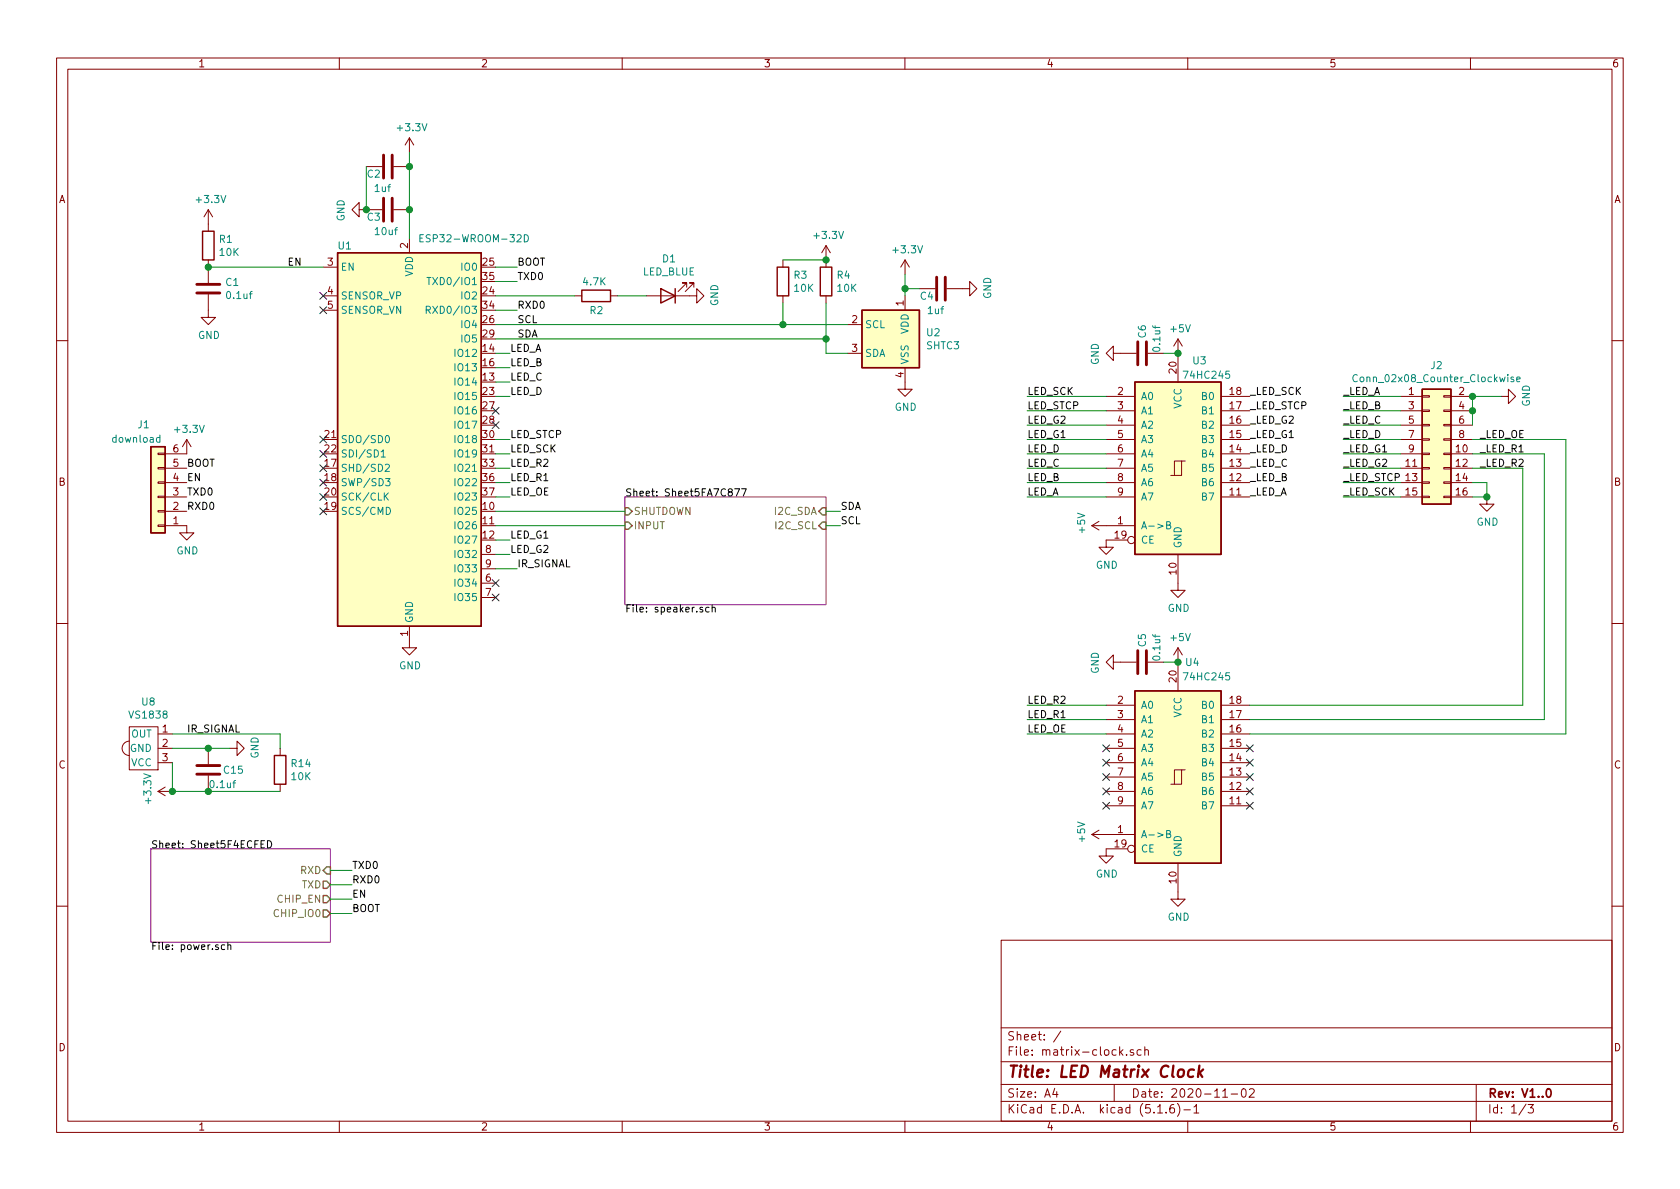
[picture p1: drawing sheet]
EESchema Schematic File Version 4
EELAYER 30 0
EELAYER END
$Descr A4 11693 8268
encoding utf-8
Sheet 1 3
Title "LED Matrix Clock"
Date "2020-11-02"
Rev "V1..0"
Comp ""
Comment1 ""
Comment2 ""
Comment3 ""
Comment4 ""
$EndDescr
$Comp
L Device:C C1
U 1 1
P 1450 2000
F 0 "C1" H 1565 2046 50  0000 L CNN
F 1 "0.1uf" H 1565 1955 50  0000 L CNN
F 2 "Capacitor_SMD:C_0402_1005Metric" H 1488 1850 50  0001 C CNN
F 3 "~" H 1450 2000 50  0001 C CNN
	1    1450 2000
	1    0    0    -1  
$EndComp
$Comp
L Device:R R1
U 1 1
P 1450 1700
F 0 "R1" H 1520 1746 50  0000 L CNN
F 1 "10K" H 1520 1655 50  0000 L CNN
F 2 "Resistor_SMD:R_0402_1005Metric" V 1380 1700 50  0001 C CNN
F 3 "~" H 1450 1700 50  0001 C CNN
	1    1450 1700
	1    0    0    -1  
$EndComp
Wire Wire Line
	2250 1850 1450 1850
Connection ~ 1450 1850
$Comp
L power:+3.3V #PWR0101
U 1 1
P 1450 1550
F 0 "#PWR0101" H 1450 1400 50  0001 C CNN
F 1 "+3.3V" H 1465 1723 50  0000 C CNN
F 2 "" H 1450 1550 50  0001 C CNN
F 3 "" H 1450 1550 50  0001 C CNN
	1    1450 1550
	1    0    0    -1  
$EndComp
$Comp
L power:+3.3V #PWR0102
U 1 1
P 2850 1050
F 0 "#PWR0102" H 2850 900 50  0001 C CNN
F 1 "+3.3V" H 2865 1223 50  0000 C CNN
F 2 "" H 2850 1050 50  0001 C CNN
F 3 "" H 2850 1050 50  0001 C CNN
	1    2850 1050
	1    0    0    -1  
$EndComp
$Comp
L power:GND #PWR0103
U 1 1
P 1450 2150
F 0 "#PWR0103" H 1450 1900 50  0001 C CNN
F 1 "GND" H 1455 1977 50  0000 C CNN
F 2 "" H 1450 2150 50  0001 C CNN
F 3 "" H 1450 2150 50  0001 C CNN
	1    1450 2150
	1    0    0    -1  
$EndComp
$Comp
L power:GND #PWR0104
U 1 1
P 2850 4450
F 0 "#PWR0104" H 2850 4200 50  0001 C CNN
F 1 "GND" H 2855 4277 50  0000 C CNN
F 2 "" H 2850 4450 50  0001 C CNN
F 3 "" H 2850 4450 50  0001 C CNN
	1    2850 4450
	1    0    0    -1  
$EndComp
$Comp
L Connector_Generic:Conn_01x06 J1
U 1 1
P 1100 3450
F 0 "J1" H 1200 2950 50  0000 C CNN
F 1 "download" H 1250 3050 50  0000 C CNN
F 2 "Connector_PinHeader_2.54mm:PinHeader_1x06_P2.54mm_Vertical" H 1100 3450 50  0001 C CNN
F 3 "~" H 1100 3450 50  0001 C CNN
	1    1100 3450
	-1   0    0    1   
$EndComp
Text Label 3600 1950 0    50   ~ 0
TXD0
Text Label 3600 2150 0    50   ~ 0
RXD0
Text Label 2000 1850 0    50   ~ 0
EN
Wire Wire Line
	3450 1850 3600 1850
Wire Wire Line
	3450 1950 3600 1950
Wire Wire Line
	3450 2150 3600 2150
Text Label 1300 3450 0    50   ~ 0
TXD0
Text Label 1300 3550 0    50   ~ 0
RXD0
Text Label 3600 1850 0    50   ~ 0
BOOT
Text Label 1300 3250 0    50   ~ 0
BOOT
Text Label 1300 3350 0    50   ~ 0
EN
$Comp
L power:GND #PWR0105
U 1 1
P 1300 3650
F 0 "#PWR0105" H 1300 3400 50  0001 C CNN
F 1 "GND" H 1305 3477 50  0000 C CNN
F 2 "" H 1300 3650 50  0001 C CNN
F 3 "" H 1300 3650 50  0001 C CNN
	1    1300 3650
	1    0    0    -1  
$EndComp
$Comp
L power:+3.3V #PWR0106
U 1 1
P 1300 3150
F 0 "#PWR0106" H 1300 3000 50  0001 C CNN
F 1 "+3.3V" H 1315 3323 50  0000 C CNN
F 2 "" H 1300 3150 50  0001 C CNN
F 3 "" H 1300 3150 50  0001 C CNN
	1    1300 3150
	1    0    0    -1  
$EndComp
$Comp
L Device:C C3
U 1 1
P 2700 1450
F 0 "C3" V 2750 1300 50  0000 L CNN
F 1 "10uf" V 2850 1350 50  0000 L CNN
F 2 "Capacitor_SMD:C_0805_2012Metric" H 2738 1300 50  0001 C CNN
F 3 "~" H 2700 1450 50  0001 C CNN
	1    2700 1450
	0    1    1    0   
$EndComp
$Comp
L Device:C C2
U 1 1
P 2700 1150
F 0 "C2" V 2750 1000 50  0000 L CNN
F 1 "1uf" V 2850 1050 50  0000 L CNN
F 2 "Capacitor_SMD:C_0603_1608Metric" H 2738 1000 50  0001 C CNN
F 3 "~" H 2700 1150 50  0001 C CNN
	1    2700 1150
	0    1    1    0   
$EndComp
Wire Wire Line
	2850 1050 2850 1150
Connection ~ 2850 1150
Wire Wire Line
	2850 1150 2850 1450
Connection ~ 2850 1450
Wire Wire Line
	2850 1450 2850 1650
Wire Wire Line
	2550 1150 2550 1450
$Comp
L power:GND #PWR0107
U 1 1
P 2550 1450
F 0 "#PWR0107" H 2550 1200 50  0001 C CNN
F 1 "GND" H 2555 1277 50  0000 C CNN
F 2 "" H 2550 1450 50  0001 C CNN
F 3 "" H 2550 1450 50  0001 C CNN
	1    2550 1450
	0    1    1    0   
$EndComp
Connection ~ 2550 1450
$Comp
L Device:LED D1
U 1 1
P 4650 2050
F 0 "D1" H 4643 1795 50  0000 C CNN
F 1 "LED_BLUE" H 4643 1886 50  0000 C CNN
F 2 "LED_SMD:LED_0603_1608Metric" H 4650 2050 50  0001 C CNN
F 3 "~" H 4650 2050 50  0001 C CNN
	1    4650 2050
	-1   0    0    1   
$EndComp
Wire Wire Line
	4000 2050 3450 2050
$Comp
L power:GND #PWR0108
U 1 1
P 4800 2050
F 0 "#PWR0108" H 4800 1800 50  0001 C CNN
F 1 "GND" H 4805 1877 50  0000 C CNN
F 2 "" H 4800 2050 50  0001 C CNN
F 3 "" H 4800 2050 50  0001 C CNN
	1    4800 2050
	0    -1   -1   0   
$EndComp
$Comp
L Device:R R2
U 1 1
P 4150 2050
F 0 "R2" V 4250 2000 50  0000 L CNN
F 1 "4.7K" V 4050 1950 50  0000 L CNN
F 2 "Resistor_SMD:R_0402_1005Metric" V 4080 2050 50  0001 C CNN
F 3 "~" H 4150 2050 50  0001 C CNN
	1    4150 2050
	0    1    1    0   
$EndComp
Wire Wire Line
	4300 2050 4500 2050
NoConn ~ 2250 2050
NoConn ~ 2250 3050
NoConn ~ 2250 3150
NoConn ~ 2250 3250
NoConn ~ 2250 3350
NoConn ~ 2250 3450
NoConn ~ 2250 3550
$Comp
L RF_Module:ESP32-WROOM-32D U1
U 1 1
P 2850 3050
F 0 "U1" H 2400 4400 50  0000 C CNN
F 1 "ESP32-WROOM-32D" H 3300 4450 50  0000 C CNN
F 2 "RF_Module:ESP32-WROOM-32" H 2850 1550 50  0001 C CNN
F 3 "https://www.espressif.com/sites/default/files/documentation/esp32-wroom-32d_esp32-wroom-32u_datasheet_en.pdf" H 2550 3100 50  0001 C CNN
	1    2850 3050
	1    0    0    -1  
$EndComp
$Comp
L Connector_Generic:Conn_02x08_Odd_Even J2
U 1 1
P 9950 3050
F 0 "J2" H 10000 3567 50  0000 C CNN
F 1 "Conn_02x08_Counter_Clockwise" H 10000 3476 50  0000 C CNN
F 2 "Connector_PinHeader_2.54mm:PinHeader_2x08_P2.54mm_Vertical" H 9950 3050 50  0001 C CNN
F 3 "~" H 9950 3050 50  0001 C CNN
	1    9950 3050
	1    0    0    -1  
$EndComp
$Comp
L power:GND #PWR0109
U 1 1
P 10350 3450
F 0 "#PWR0109" H 10350 3200 50  0001 C CNN
F 1 "GND" H 10355 3277 50  0000 C CNN
F 2 "" H 10350 3450 50  0001 C CNN
F 3 "" H 10350 3450 50  0001 C CNN
	1    10350 3450
	1    0    0    -1  
$EndComp
Wire Wire Line
	10250 3350 10350 3350
Wire Wire Line
	10350 3350 10350 3450
Wire Wire Line
	10250 3450 10350 3450
Connection ~ 10350 3450
$Comp
L power:GND #PWR0110
U 1 1
P 10450 2750
F 0 "#PWR0110" H 10450 2500 50  0001 C CNN
F 1 "GND" H 10455 2577 50  0000 C CNN
F 2 "" H 10450 2750 50  0001 C CNN
F 3 "" H 10450 2750 50  0001 C CNN
	1    10450 2750
	0    -1   -1   0   
$EndComp
Wire Wire Line
	10250 2950 10250 2850
Connection ~ 10250 2850
Wire Wire Line
	10250 2850 10250 2750
Wire Wire Line
	10450 2750 10250 2750
Connection ~ 10250 2750
Text Label 3550 3150 0    50   ~ 0
LED_SCK
Text Label 3550 3050 0    50   ~ 0
LED_STCP
Text Label 3550 3850 0    50   ~ 0
LED_G2
Text Label 3550 3750 0    50   ~ 0
LED_G1
Text Label 3550 3350 0    50   ~ 0
LED_R1
Text Label 3550 3450 0    50   ~ 0
LED_OE
Text Label 3550 2450 0    50   ~ 0
LED_A
Text Label 3550 2550 0    50   ~ 0
LED_B
Text Label 3550 2650 0    50   ~ 0
LED_C
Text Label 3550 2750 0    50   ~ 0
LED_D
NoConn ~ 3450 2850
NoConn ~ 3450 2950
$Sheet
S 4350 3450 1400 750 
U 5FA7C878
F0 "Sheet5FA7C877" 50
F1 "speaker.sch" 50
F2 "SHUTDOWN" I L 4350 3550 50 
F3 "INPUT" I L 4350 3650 50 
F4 "I2C_SDA" I R 5750 3550 50 
F5 "I2C_SCL" I R 5750 3650 50 
$EndSheet
Wire Wire Line
	3450 3550 4350 3550
Wire Wire Line
	3450 3650 4350 3650
Wire Wire Line
	3450 3750 3550 3750
Wire Wire Line
	3550 3850 3450 3850
Wire Wire Line
	3450 3450 3550 3450
Wire Wire Line
	3550 3350 3450 3350
Wire Wire Line
	3450 3250 3550 3250
Wire Wire Line
	3550 3150 3450 3150
Wire Wire Line
	3450 3050 3550 3050
Wire Wire Line
	3450 2450 3550 2450
Wire Wire Line
	3550 2550 3450 2550
Wire Wire Line
	3450 2650 3550 2650
Wire Wire Line
	3550 2750 3450 2750
NoConn ~ 2250 2150
$Comp
L Sensor_Humidity:SHTC3 U2
U 1 1
P 6200 2350
F 0 "U2" H 6444 2396 50  0000 L CNN
F 1 "SHTC3" H 6444 2305 50  0000 L CNN
F 2 "Sensor_Humidity:Sensirion_DFN-4-1EP_2x2mm_P1mm_EP0.7x1.6mm" H 6400 2000 50  0001 C CNN
F 3 "https://www.sensirion.com/fileadmin/user_upload/customers/sensirion/Dokumente/0_Datasheets/Humidity/Sensirion_Humidity_Sensors_SHTC3_Datasheet.pdf" H 5900 2800 50  0001 C CNN
	1    6200 2350
	1    0    0    -1  
$EndComp
$Comp
L power:GND #PWR0111
U 1 1
P 6300 2650
F 0 "#PWR0111" H 6300 2400 50  0001 C CNN
F 1 "GND" H 6305 2477 50  0000 C CNN
F 2 "" H 6300 2650 50  0001 C CNN
F 3 "" H 6300 2650 50  0001 C CNN
	1    6300 2650
	1    0    0    -1  
$EndComp
$Comp
L power:+3.3V #PWR0112
U 1 1
P 6300 1900
F 0 "#PWR0112" H 6300 1750 50  0001 C CNN
F 1 "+3.3V" H 6315 2073 50  0000 C CNN
F 2 "" H 6300 1900 50  0001 C CNN
F 3 "" H 6300 1900 50  0001 C CNN
	1    6300 1900
	1    0    0    -1  
$EndComp
$Comp
L Device:C C4
U 1 1
P 6550 2000
F 0 "C4" V 6600 1850 50  0000 L CNN
F 1 "1uf" V 6700 1900 50  0000 L CNN
F 2 "Capacitor_SMD:C_0603_1608Metric" H 6588 1850 50  0001 C CNN
F 3 "~" H 6550 2000 50  0001 C CNN
	1    6550 2000
	0    1    1    0   
$EndComp
$Comp
L power:GND #PWR0113
U 1 1
P 6700 2000
F 0 "#PWR0113" H 6700 1750 50  0001 C CNN
F 1 "GND" H 6705 1827 50  0000 C CNN
F 2 "" H 6700 2000 50  0001 C CNN
F 3 "" H 6700 2000 50  0001 C CNN
	1    6700 2000
	0    -1   -1   0   
$EndComp
Wire Wire Line
	6300 1900 6300 2000
Wire Wire Line
	6400 2000 6300 2000
Connection ~ 6300 2000
Wire Wire Line
	6300 2000 6300 2050
$Comp
L Device:R R4
U 1 1
P 5750 1950
F 0 "R4" H 5820 1996 50  0000 L CNN
F 1 "10K" H 5820 1905 50  0000 L CNN
F 2 "Resistor_SMD:R_0402_1005Metric" V 5680 1950 50  0001 C CNN
F 3 "~" H 5750 1950 50  0001 C CNN
	1    5750 1950
	1    0    0    -1  
$EndComp
$Comp
L Device:R R3
U 1 1
P 5450 1950
F 0 "R3" H 5520 1996 50  0000 L CNN
F 1 "10K" H 5520 1905 50  0000 L CNN
F 2 "Resistor_SMD:R_0402_1005Metric" V 5380 1950 50  0001 C CNN
F 3 "~" H 5450 1950 50  0001 C CNN
	1    5450 1950
	1    0    0    -1  
$EndComp
Wire Wire Line
	5450 2100 5450 2250
Wire Wire Line
	5450 2250 5900 2250
Wire Wire Line
	5750 2100 5750 2350
Wire Wire Line
	5750 2450 5900 2450
Wire Wire Line
	5450 1800 5750 1800
$Comp
L power:+3.3V #PWR0114
U 1 1
P 5750 1800
F 0 "#PWR0114" H 5750 1650 50  0001 C CNN
F 1 "+3.3V" H 5765 1973 50  0000 C CNN
F 2 "" H 5750 1800 50  0001 C CNN
F 3 "" H 5750 1800 50  0001 C CNN
	1    5750 1800
	1    0    0    -1  
$EndComp
Connection ~ 5750 1800
NoConn ~ 3450 4050
NoConn ~ 3450 4150
$Comp
L power:+5V #PWR0116
U 1 1
P 8200 2450
F 0 "#PWR0116" H 8200 2300 50  0001 C CNN
F 1 "+5V" H 8215 2623 50  0000 C CNN
F 2 "" H 8200 2450 50  0001 C CNN
F 3 "" H 8200 2450 50  0001 C CNN
	1    8200 2450
	1    0    0    -1  
$EndComp
$Comp
L power:GND #PWR0120
U 1 1
P 8200 6200
F 0 "#PWR0120" H 8200 5950 50  0001 C CNN
F 1 "GND" H 8205 6027 50  0000 C CNN
F 2 "" H 8200 6200 50  0001 C CNN
F 3 "" H 8200 6200 50  0001 C CNN
	1    8200 6200
	1    0    0    -1  
$EndComp
Wire Wire Line
	7700 3450 7150 3450
Wire Wire Line
	7150 3350 7700 3350
Wire Wire Line
	7700 3250 7150 3250
Wire Wire Line
	7150 3150 7700 3150
Wire Wire Line
	7700 3050 7150 3050
Wire Wire Line
	7150 2950 7700 2950
Wire Wire Line
	7700 2850 7150 2850
Wire Wire Line
	7150 2750 7700 2750
Text Label 7150 2750 0    50   ~ 0
LED_SCK
Text Label 7150 2850 0    50   ~ 0
LED_STCP
Text Label 7150 2950 0    50   ~ 0
LED_G2
Text Label 7150 3050 0    50   ~ 0
LED_G1
Text Label 7150 3150 0    50   ~ 0
LED_D
Text Label 7150 3250 0    50   ~ 0
LED_C
Text Label 7150 3350 0    50   ~ 0
LED_B
Text Label 7150 3450 0    50   ~ 0
LED_A
Wire Wire Line
	10250 3250 10600 3250
Wire Wire Line
	10250 3150 10750 3150
Wire Wire Line
	10250 3050 10900 3050
Text Label 7150 5100 0    50   ~ 0
LED_OE
Text Label 7150 5000 0    50   ~ 0
LED_R1
Text Label 7150 4900 0    50   ~ 0
LED_R2
Wire Wire Line
	7150 4900 7700 4900
Wire Wire Line
	7150 5000 7700 5000
Wire Wire Line
	7150 5100 7700 5100
NoConn ~ 8700 5200
NoConn ~ 8700 5300
NoConn ~ 8700 5400
NoConn ~ 8700 5500
NoConn ~ 8700 5600
NoConn ~ 7700 5600
NoConn ~ 7700 5500
NoConn ~ 7700 5400
NoConn ~ 7700 5300
NoConn ~ 7700 5200
$Comp
L Device:C C5
U 1 1
P 7950 4600
F 0 "C5" H 8050 4600 50  0000 L CNN
F 1 "0.1uf" H 7950 4500 50  0000 L CNN
F 2 "Capacitor_SMD:C_0402_1005Metric" H 7988 4450 50  0001 C CNN
F 3 "~" H 7950 4600 50  0001 C CNN
	1    7950 4600
	0    -1   -1   0   
$EndComp
$Comp
L Device:C C6
U 1 1
P 7950 2450
F 0 "C6" H 8050 2450 50  0000 L CNN
F 1 "0.1uf" H 7950 2350 50  0000 L CNN
F 2 "Capacitor_SMD:C_0402_1005Metric" H 7988 2300 50  0001 C CNN
F 3 "~" H 7950 2450 50  0001 C CNN
	1    7950 2450
	0    -1   -1   0   
$EndComp
$Comp
L power:GND #PWR02
U 1 1
P 8200 4050
F 0 "#PWR02" H 8200 3800 50  0001 C CNN
F 1 "GND" H 8205 3877 50  0000 C CNN
F 2 "" H 8200 4050 50  0001 C CNN
F 3 "" H 8200 4050 50  0001 C CNN
	1    8200 4050
	1    0    0    -1  
$EndComp
$Comp
L power:+5V #PWR03
U 1 1
P 7700 3650
F 0 "#PWR03" H 7700 3500 50  0001 C CNN
F 1 "+5V" H 7715 3823 50  0000 C CNN
F 2 "" H 7700 3650 50  0001 C CNN
F 3 "" H 7700 3650 50  0001 C CNN
	1    7700 3650
	0    -1   -1   0   
$EndComp
Text Label 9350 3450 0    50   ~ 0
_LED_SCK
Text Label 9350 3350 0    50   ~ 0
_LED_STCP
Text Label 9350 3250 0    50   ~ 0
_LED_G2
Text Label 9350 3150 0    50   ~ 0
_LED_G1
Text Label 9350 3050 0    50   ~ 0
_LED_D
Text Label 9350 2950 0    50   ~ 0
_LED_C
Text Label 9350 2850 0    50   ~ 0
_LED_B
Text Label 9350 2750 0    50   ~ 0
_LED_A
Wire Wire Line
	9350 2750 9750 2750
Wire Wire Line
	9750 2850 9350 2850
Wire Wire Line
	9350 2950 9750 2950
Wire Wire Line
	9750 3050 9350 3050
Wire Wire Line
	9350 3150 9750 3150
Wire Wire Line
	9750 3250 9350 3250
Wire Wire Line
	9350 3350 9750 3350
Wire Wire Line
	9750 3450 9350 3450
Wire Wire Line
	8700 4900 10600 4900
Wire Wire Line
	8700 5000 10750 5000
Wire Wire Line
	8700 5100 10900 5100
Text Label 10300 3150 0    50   ~ 0
_LED_R1
Text Label 10300 3250 0    50   ~ 0
_LED_R2
Text Label 10300 3050 0    50   ~ 0
_LED_OE
Text Label 3550 3250 0    50   ~ 0
LED_R2
$Comp
L 74xx:74HC245 U4
U 1 1
P 8200 5400
F 0 "U4" H 8300 6200 50  0000 C CNN
F 1 "74HC245" H 8400 6100 50  0000 C CNN
F 2 "Package_SO:TSSOP-20_4.4x6.5mm_P0.65mm" H 8200 5400 50  0001 C CNN
F 3 "http://www.ti.com/lit/gpn/sn74HC245" H 8200 5400 50  0001 C CNN
	1    8200 5400
	1    0    0    -1  
$EndComp
$Comp
L power:+5V #PWR0115
U 1 1
P 8200 4600
F 0 "#PWR0115" H 8200 4450 50  0001 C CNN
F 1 "+5V" H 8215 4773 50  0000 C CNN
F 2 "" H 8200 4600 50  0001 C CNN
F 3 "" H 8200 4600 50  0001 C CNN
	1    8200 4600
	1    0    0    -1  
$EndComp
$Comp
L power:GND #PWR0117
U 1 1
P 7700 5900
F 0 "#PWR0117" H 7700 5650 50  0001 C CNN
F 1 "GND" H 7705 5727 50  0000 C CNN
F 2 "" H 7700 5900 50  0001 C CNN
F 3 "" H 7700 5900 50  0001 C CNN
	1    7700 5900
	1    0    0    -1  
$EndComp
$Comp
L power:+5V #PWR0118
U 1 1
P 7700 5800
F 0 "#PWR0118" H 7700 5650 50  0001 C CNN
F 1 "+5V" H 7715 5973 50  0000 C CNN
F 2 "" H 7700 5800 50  0001 C CNN
F 3 "" H 7700 5800 50  0001 C CNN
	1    7700 5800
	0    -1   -1   0   
$EndComp
Text Label 8700 3450 0    50   ~ 0
_LED_A
Text Label 8700 3350 0    50   ~ 0
_LED_B
Text Label 8700 3250 0    50   ~ 0
_LED_C
Text Label 8700 3150 0    50   ~ 0
_LED_D
Text Label 8700 3050 0    50   ~ 0
_LED_G1
Text Label 8700 2950 0    50   ~ 0
_LED_G2
Text Label 8700 2850 0    50   ~ 0
_LED_STCP
Text Label 8700 2750 0    50   ~ 0
_LED_SCK
$Comp
L 74xx:74HC245 U3
U 1 1
P 8200 3250
F 0 "U3" H 8350 4000 50  0000 C CNN
F 1 "74HC245" H 8400 3900 50  0000 C CNN
F 2 "Package_SO:TSSOP-20_4.4x6.5mm_P0.65mm" H 8200 3250 50  0001 C CNN
F 3 "http://www.ti.com/lit/gpn/sn74HC245" H 8200 3250 50  0001 C CNN
	1    8200 3250
	1    0    0    -1  
$EndComp
Wire Wire Line
	8100 4600 8200 4600
Connection ~ 8200 4600
Wire Wire Line
	8100 2450 8200 2450
Connection ~ 8200 2450
$Comp
L power:GND #PWR0119
U 1 1
P 7700 3750
F 0 "#PWR0119" H 7700 3500 50  0001 C CNN
F 1 "GND" H 7705 3577 50  0000 C CNN
F 2 "" H 7700 3750 50  0001 C CNN
F 3 "" H 7700 3750 50  0001 C CNN
	1    7700 3750
	1    0    0    -1  
$EndComp
$Comp
L power:GND #PWR0121
U 1 1
P 7800 2450
F 0 "#PWR0121" H 7800 2200 50  0001 C CNN
F 1 "GND" H 7805 2277 50  0000 C CNN
F 2 "" H 7800 2450 50  0001 C CNN
F 3 "" H 7800 2450 50  0001 C CNN
	1    7800 2450
	0    1    1    0   
$EndComp
Wire Wire Line
	10600 3250 10600 4900
Wire Wire Line
	10750 3150 10750 5000
Wire Wire Line
	10900 3050 10900 5100
$Comp
L power:GND #PWR0122
U 1 1
P 7800 4600
F 0 "#PWR0122" H 7800 4350 50  0001 C CNN
F 1 "GND" H 7805 4427 50  0000 C CNN
F 2 "" H 7800 4600 50  0001 C CNN
F 3 "" H 7800 4600 50  0001 C CNN
	1    7800 4600
	0    1    1    0   
$EndComp
$Comp
L power:GND #PWR04
U 1 1
P 1600 5200
F 0 "#PWR04" H 1600 4950 50  0001 C CNN
F 1 "GND" H 1605 5027 50  0000 C CNN
F 2 "" H 1600 5200 50  0001 C CNN
F 3 "" H 1600 5200 50  0001 C CNN
	1    1600 5200
	0    -1   -1   0   
$EndComp
$Comp
L power:+3.3V #PWR01
U 1 1
P 1200 5500
F 0 "#PWR01" H 1200 5350 50  0001 C CNN
F 1 "+3.3V" H 1215 5673 50  0000 C CNN
F 2 "" H 1200 5500 50  0001 C CNN
F 3 "" H 1200 5500 50  0001 C CNN
	1    1200 5500
	0    -1   -1   0   
$EndComp
$Comp
L Device:C C15
U 1 1
P 1450 5350
F 0 "C15" H 1550 5350 50  0000 L CNN
F 1 "0.1uf" H 1450 5250 50  0000 L CNN
F 2 "Capacitor_SMD:C_0402_1005Metric" H 1488 5200 50  0001 C CNN
F 3 "~" H 1450 5350 50  0001 C CNN
	1    1450 5350
	1    0    0    -1  
$EndComp
Text Label 1300 5100 0    50   ~ 0
IR_SIGNAL
Text Label 3600 3950 0    50   ~ 0
IR_SIGNAL
$Comp
L Device:R R14
U 1 1
P 1950 5350
F 0 "R14" H 2020 5396 50  0000 L CNN
F 1 "10K" H 2020 5305 50  0000 L CNN
F 2 "Resistor_SMD:R_0402_1005Metric" V 1880 5350 50  0001 C CNN
F 3 "~" H 1950 5350 50  0001 C CNN
	1    1950 5350
	1    0    0    -1  
$EndComp
$Sheet
S 1050 5900 1250 650 
U 5F4ECFED
F0 "Sheet5F4ECFED" 50
F1 "power.sch" 50
F2 "CHIP_IO0" O R 2300 6350 50 
F3 "CHIP_EN" O R 2300 6250 50 
F4 "TXD" O R 2300 6150 50 
F5 "RXD" I R 2300 6050 50 
$EndSheet
Wire Wire Line
	2300 6350 2450 6350
Wire Wire Line
	2300 6250 2450 6250
Wire Wire Line
	2300 6150 2450 6150
Wire Wire Line
	2300 6050 2450 6050
Text Label 2450 6050 0    50   ~ 0
TXD0
Text Label 2450 6250 0    50   ~ 0
EN
Text Label 2450 6350 0    50   ~ 0
BOOT
Text Label 2450 6150 0    50   ~ 0
RXD0
$Comp
L mylib:VS1838 U8
U 1 1
P 1100 5200
F 0 "U8" H 1033 5525 50  0000 C CNN
F 1 "VS1838" H 1033 5434 50  0000 C CNN
F 2 "esp32:Infrared_Receiver_module" H 1100 5450 50  0001 C CNN
F 3 "https://www.dzsc.com/uploadfile/company/244100/201198153410230.pdf" H 1100 5450 50  0001 C CNN
	1    1100 5200
	1    0    0    -1  
$EndComp
Wire Wire Line
	1200 5300 1200 5500
Wire Wire Line
	1200 5500 1450 5500
Wire Wire Line
	1200 5200 1450 5200
Connection ~ 1450 5200
Wire Wire Line
	1450 5200 1600 5200
Wire Wire Line
	1200 5100 1950 5100
Wire Wire Line
	1950 5100 1950 5200
Wire Wire Line
	1450 5500 1950 5500
Connection ~ 1450 5500
Connection ~ 1200 5500
Text Label 3600 2250 0    50   ~ 0
SCL
Text Label 3600 2350 0    50   ~ 0
SDA
Text Label 5850 3650 0    50   ~ 0
SCL
Text Label 5850 3550 0    50   ~ 0
SDA
Wire Wire Line
	5750 3550 5850 3550
Wire Wire Line
	5850 3650 5750 3650
Wire Wire Line
	5450 2250 3450 2250
Connection ~ 5450 2250
Wire Wire Line
	3450 2350 5750 2350
Connection ~ 5750 2350
Wire Wire Line
	5750 2350 5750 2450
Wire Wire Line
	3450 3950 3600 3950
$EndSCHEMATC
